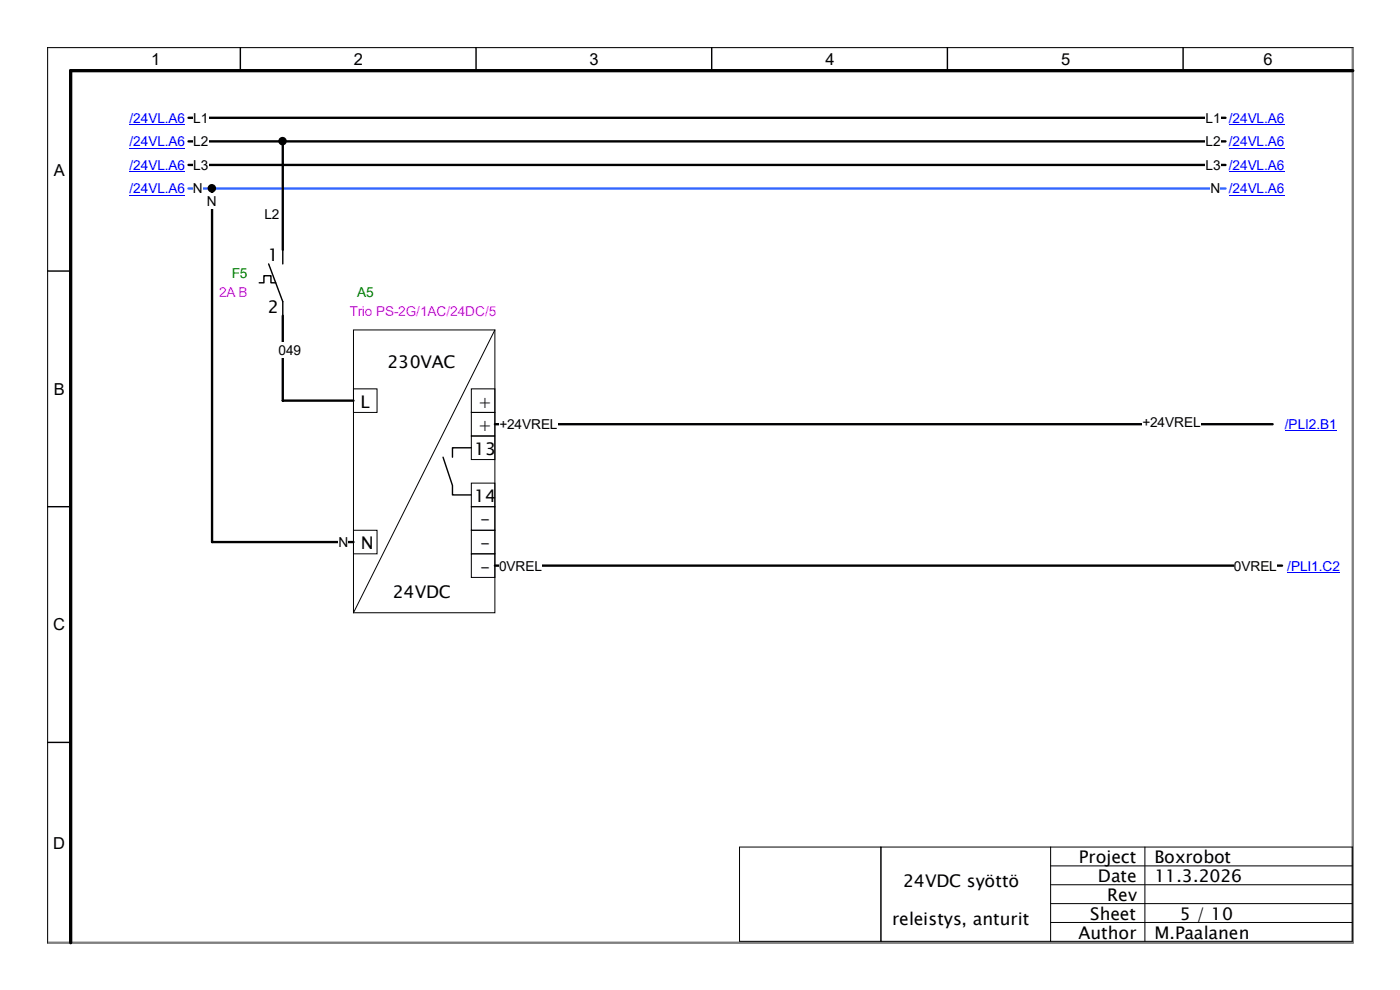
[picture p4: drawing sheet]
<svg xmlns="http://www.w3.org/2000/svg" width="297mm" height="210mm" viewBox="0 0 297 210" stroke-linecap="round" stroke-linejoin="round" font-family="sans-serif">
<path d="M40 40h220" fill="none" stroke="#36f" stroke-width=".5"/>
<g fill="#fff">
<path d="M40.9 38.4h2.1v3.2h-2.1z"/>
<path d="M256.8 38.4h2.1v3.2h-2.1z"/>
</g>
<path d="M40 35h220" fill="none" stroke="#000" stroke-width=".5"/>
<g fill="#fff">
<path d="M41 33.4h3.2v3.2h-3.2z"/>
<path d="M255.8 33.4h3.2v3.2h-3.2z"/>
</g>
<path d="M40 30h220" fill="none" stroke="#000" stroke-width=".5"/>
<g fill="#fff">
<path d="M41 28.4h3.2v3.2h-3.2z"/>
<path d="M255.8 28.4h3.2v3.2h-3.2z"/>
</g>
<path d="M40 25h220" fill="none" stroke="#000" stroke-width=".5"/>
<g fill="#fff">
<path d="M41 23.4h3.2v3.2h-3.2z"/>
<path d="M255.8 23.4h3.2v3.2h-3.2z"/>
</g>
<path d="M55 60h1v-1.5h1.5v1.5h1M57 56l3 8v3M60 53v3M94 97l2 6v2h4M100 95h-4v2" fill="none" stroke="#000" stroke-width=".3"/>
<path d="M75 70h30v60h-30zM105 70l-30 60M75 82.5h5v5h-5zM100 82.5h5v5h-5zM100 87.5h5v5h-5zM100 92.5h5v5h-5zM75 112.5h5v5h-5zM100 102.5h5v5h-5zM100 107.5h5v5h-5zM100 112.5h5v5h-5zM100 117.5h5v5h-5z" fill="none" stroke="#000" stroke-width=".21"/>
<path d="M60 67v18h15" fill="none" stroke="#000" stroke-width=".5"/>
<path d="M59.1 72.7h4.8v3.2h-4.8z" fill="#fff"/>
<path d="M105 90h165" fill="none" stroke="#000" stroke-width=".5"/>
<g fill="#fff">
<path d="M106 88.4h12.3v3.2h-12.3z"/>
<path d="M242.4 88h12.3v3.2h-12.3z"/>
</g>
<path d="M105 120h167" fill="none" stroke="#000" stroke-width=".5"/>
<g fill="#fff">
<path d="M105.9 118.4h9.1v3.2h-9.1z"/>
<path d="M261.8 118.4h9.1v3.2h-9.1z"/>
</g>
<path d="M60 30v23" fill="none" stroke="#000" stroke-width=".5"/>
<circle cx="59.9" cy="29.9" r=".65" fill="#000" stroke="#000" stroke-width=".5"/>
<path d="M56.1 43.9h3.2v3.2h-3.2z" fill="#fff"/>
<path d="M45 40v75h30" fill="none" stroke="#000" stroke-width=".5"/>
<circle cx="44.9" cy="39.9" r=".65" fill="#000" stroke="#000" stroke-width=".5"/>
<g fill="#fff">
<path d="M71.8 113.4h2.1v3.2h-2.1z"/>
<path d="M43.9 41h2.1v3.2h-2.1z"/>
<path d="M27.5 38.4h11.8v3.3h-11.8z"/>
</g>
<path d="M27.5 41.4h11.8" fill="none" stroke="#00f" stroke-width=".21"/>
<path d="M260.7 38.4h11.8v3.3h-11.8z" fill="#fff"/>
<path d="M260.7 41.4h11.8" fill="none" stroke="#00f" stroke-width=".21"/>
<path d="M27.5 33.4h11.8v3.3h-11.8z" fill="#fff"/>
<path d="M27.5 36.4h11.8" fill="none" stroke="#00f" stroke-width=".21"/>
<path d="M260.7 33.4h11.8v3.3h-11.8z" fill="#fff"/>
<path d="M260.7 36.4h11.8" fill="none" stroke="#00f" stroke-width=".21"/>
<path d="M27.5 28.4h11.8v3.3h-11.8z" fill="#fff"/>
<path d="M27.5 31.4h11.8" fill="none" stroke="#00f" stroke-width=".21"/>
<path d="M260.7 28.4h11.8v3.3h-11.8z" fill="#fff"/>
<path d="M260.7 31.4h11.8" fill="none" stroke="#00f" stroke-width=".21"/>
<path d="M27.5 23.4h11.8v3.3h-11.8z" fill="#fff"/>
<path d="M27.5 26.4h11.8" fill="none" stroke="#00f" stroke-width=".21"/>
<path d="M260.7 23.4h11.8v3.3h-11.8z" fill="#fff"/>
<path d="M260.7 26.4h11.8" fill="none" stroke="#00f" stroke-width=".21"/>
<path d="M272.6 88.4h11v3.3h-11z" fill="#fff"/>
<path d="M272.6 91.4h11" fill="none" stroke="#00f" stroke-width=".21"/>
<path d="M273.1 118.4h11.2v3.3h-11.2z" fill="#fff"/>
<path d="M273.1 121.4h11.2" fill="none" stroke="#00f" stroke-width=".21"/>
<path d="M10 10h277v190h-277z" fill="none" stroke="#7f7f7f" stroke-width=".5"/>
<path d="M51 10v5M101 10v5M151 10v5M201 10v5M251 10v5M287 10h-277v190M10 57.5h5M10 107.5h5M10 157.5h5" fill="none" stroke="#000" stroke-width=".3"/>
<path d="M287 15h-272v185" fill="none" stroke="#000" stroke-width=".7"/>
<path d="M156.9 179.7h30v20h-30zM186.9 179.7h36v20h-36zM222.9 179.7h64v20h-64M242.9 179.7v20M222.9 183.7h64M222.9 187.7h64M222.9 191.7h64M222.9 195.7h64" fill="none" stroke="#000" stroke-width=".21"/>
<g font-size="3.7">
<text x="56.8" y="55.5">1</text>
<text x="56.8" y="66.5">2</text>
<text x="82.2" y="78">230VAC</text>
<text x="76.5" y="86.5">L</text>
<text x="101.5" y="86.5">+</text>
<text x="101.5" y="91.5">+</text>
<text x="100.6" y="96.5">13</text>
<text x="100.6" y="106.5">14</text>
<text x="101.9" y="111.5">-</text>
<text x="76.6" y="116.5">N</text>
<text x="101.9" y="116.5">-</text>
<text x="101.9" y="121.5">-</text>
<text x="83.3" y="127">24VDC</text>
<text x="228.9" y="183.2">Project</text>
<text x="244.9" y="183.2">Boxrobot</text>
<text x="191.6" y="188.2">24VDC syöttö</text>
<text x="232.9" y="187.2">Date</text>
<text x="234.9" y="191.2">Rev</text>
<text x="244.9" y="187.2">11.3.2026</text>
<text x="189.3" y="196.2">releistys, anturit</text>
<text x="231.3" y="195.2">Sheet</text>
<text x="250.3" y="195.2">5 / 10</text>
<text x="228.8" y="199.2">Author</text>
<text x="244.9" y="199.2">M.Paalanen</text>
</g>
<g font-size="3.5">
<text x="32.1" y="13.7">1</text>
<text x="75.1" y="13.7">2</text>
<text x="125.1" y="13.7">3</text>
<text x="175.1" y="13.7">4</text>
<text x="225.1" y="13.7">5</text>
<text x="268.1" y="13.7">6</text>
<text x="11.4" y="37.4">A</text>
<text x="11.4" y="83.7">B</text>
<text x="11.3" y="133.7">C</text>
<text x="11.3" y="180">D</text>
</g>
<g font-size="2.9" fill="#00f">
<text x="27.5" y="26">/24VL.A6</text>
<text x="260.7" y="26">/24VL.A6</text>
<text x="27.5" y="31">/24VL.A6</text>
<text x="260.7" y="31">/24VL.A6</text>
<text x="27.5" y="41">/24VL.A6</text>
<text x="27.5" y="36">/24VL.A6</text>
<text x="260.7" y="41">/24VL.A6</text>
<text x="260.7" y="36">/24VL.A6</text>
<text x="272.6" y="91">/PLI2.B1</text>
<text x="273.1" y="121">/PLI1.C2</text>
</g>
<g font-size="2.9">
<text x="41" y="26">L1</text>
<text x="255.8" y="26">L1</text>
<text x="41" y="31">L2</text>
<text x="255.8" y="31">L2</text>
<text x="40.9" y="41">N</text>
<text x="41" y="36">L3</text>
<text x="255.8" y="36">L3</text>
<text x="256.8" y="41">N</text>
<text x="43.9" y="43.6">N</text>
<text x="56.1" y="46.5">L2</text>
<text x="59.1" y="75.3">049</text>
<text x="106" y="91">+24VREL</text>
<text x="242.4" y="90.6">+24VREL</text>
<text x="71.8" y="116">N</text>
<text x="105.9" y="121">0VREL</text>
<text x="261.8" y="121">0VREL</text>
</g>
<g font-size="2.9" fill="#008000">
<text x="49.2" y="59">F5</text>
<text x="75.8" y="63">A5</text>
</g>
<g font-size="2.9" fill="#f0f">
<text x="46.5" y="63">2A B</text>
<text x="74.2" y="67">Trio PS-2G/1AC/24DC/5</text>
</g>
</svg>
